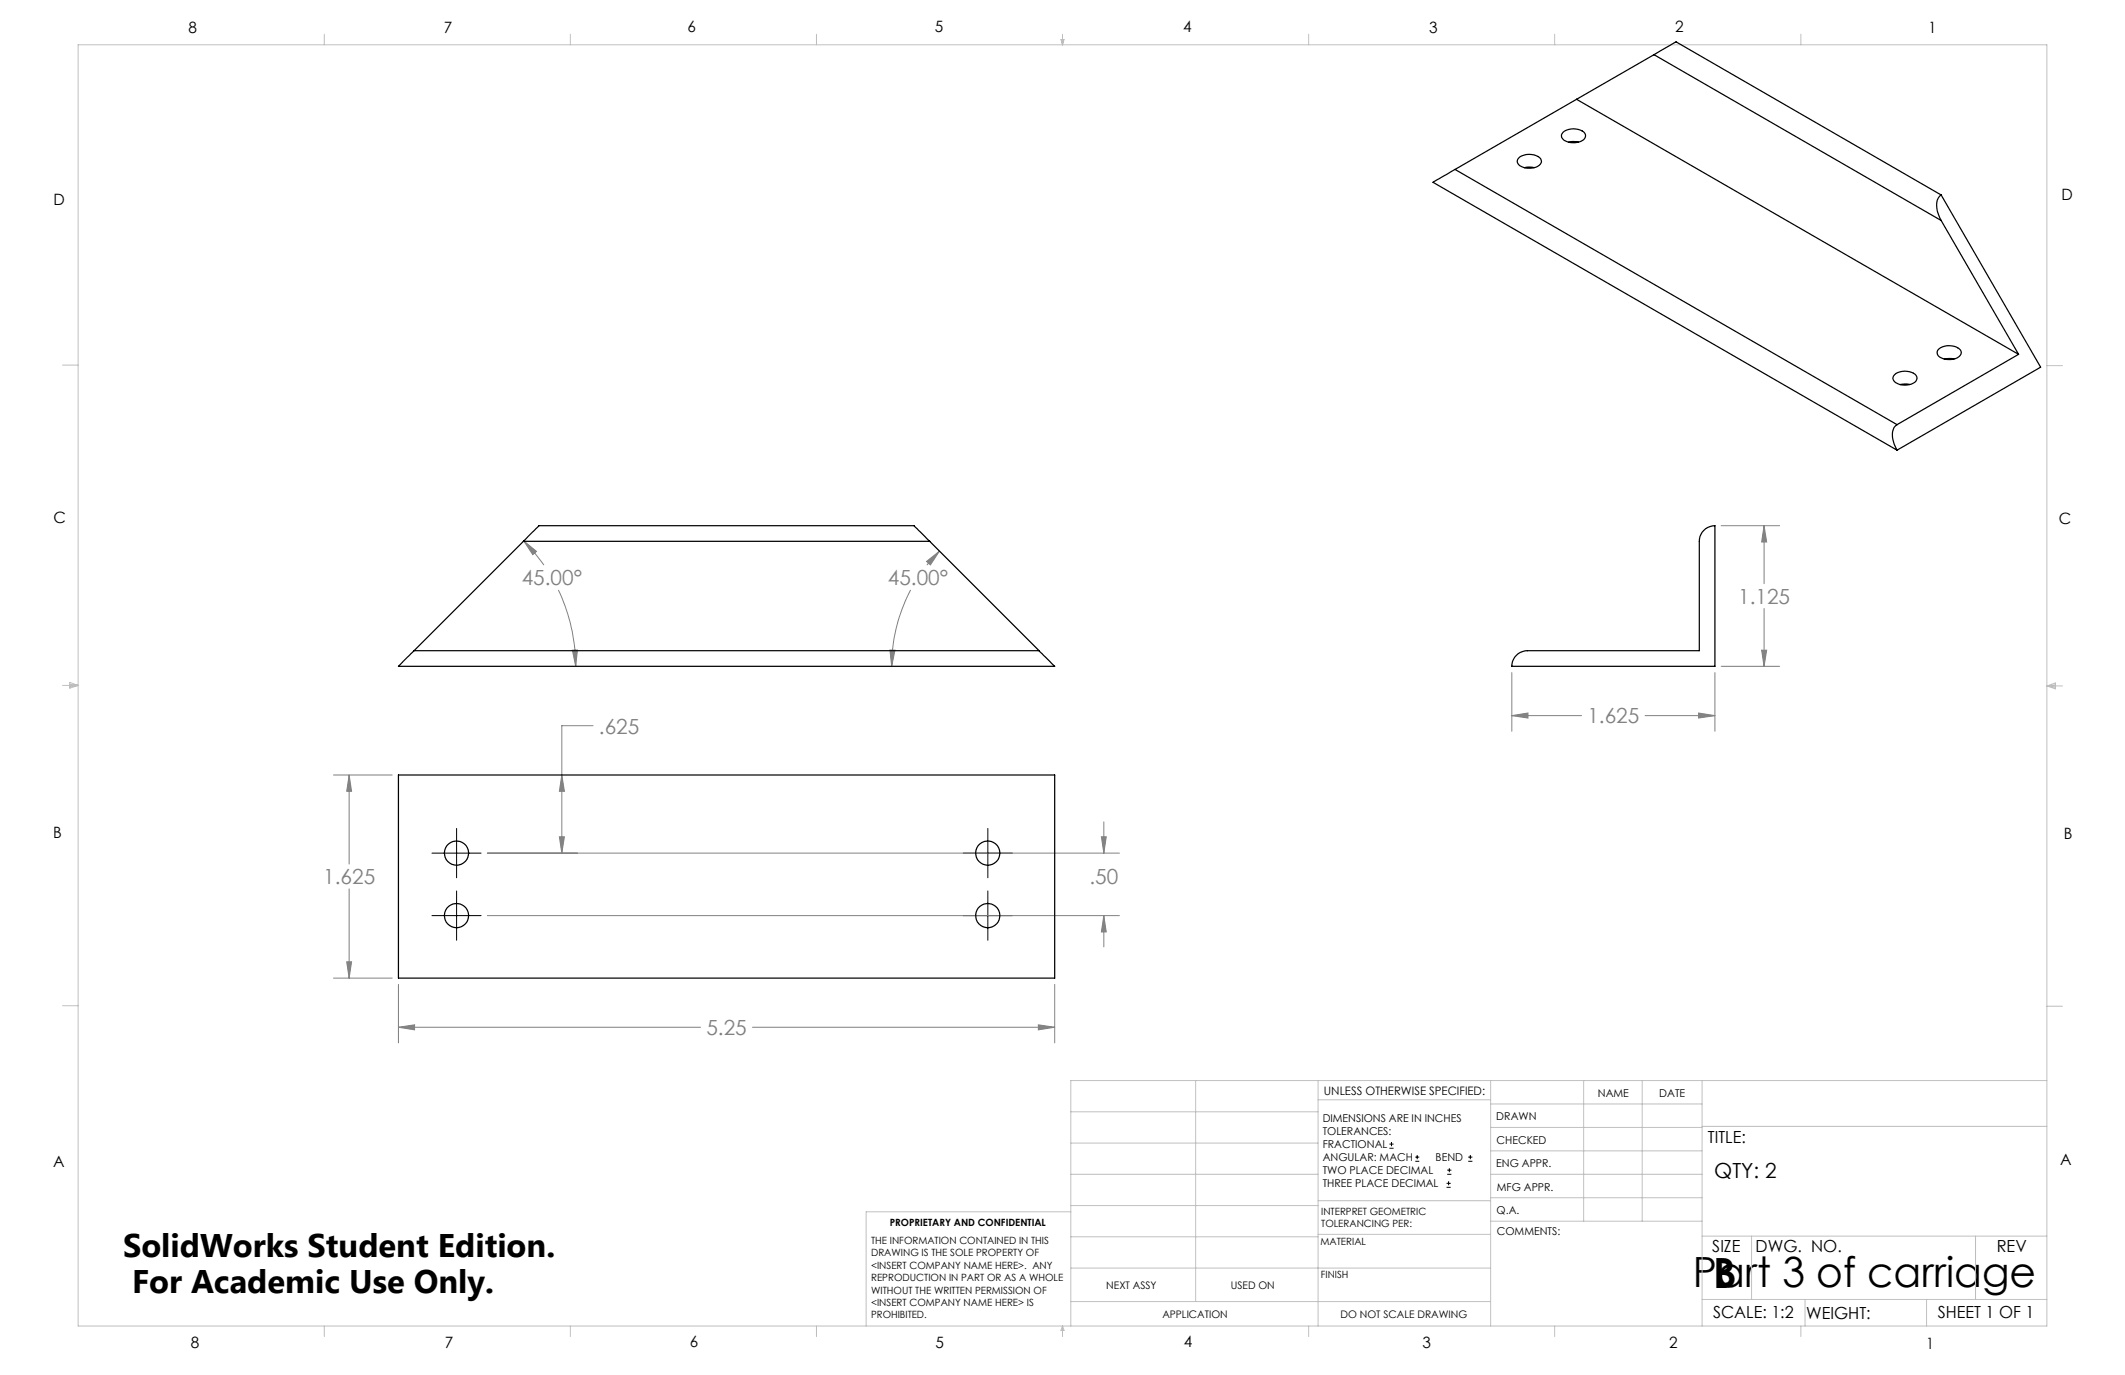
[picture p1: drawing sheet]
<svg xmlns="http://www.w3.org/2000/svg" width="432mm" height="279mm" viewBox="0 0 432 279" stroke-linecap="round" stroke-linejoin="round" font-family="sans-serif">
<g fill="none" stroke="#000" stroke-width=".2">
<path d="M87.8 173.4h10M92.8 168.3v10.1M195.7 173.4h10M200.7 168.3v10.1M87.8 186.1h10M92.8 181v10.1M195.7 186.1h10M200.7 181v10.1M282.3 233.3h.9M282.3 232.5h.9M282.8 232.1v.8M287.6 236h.8"/>
<path d="M287.6 235.1h.8M288 234.7v.8M294.1 238.6h.8M294.1 237.8h.8M294.5 237.4v.8M298.3 236h.9M298.3 235.1h.9M298.8 234.7v.8M293.9 241.3h.9M293.9 240.5h.9M294.4 240v.8"/>
</g>
<g fill="none" stroke="#808080" stroke-width=".2">
<path d="M106.4 109.9l2.6 2.1-.7 .7zM106.4 109.9l2.2 2.4 1.9 2.5M113.5 119.9a37.1 37.1 0 0 1 3.5 15.5M185 119.9a33.8 33.8 0 0 0-3.8 15.5M188.3 114.1l2.6-2.1-1.8 2.8zM190.9 112l-2.6 2.8M349.7 106.8h11.9M358.5 106.8l.5 3.3h-1zM358.5 106.8v11.8M116.3 132.1h1l-.3 3.3zM180.8 132.1h1.1l-.7 3.3zM307.2 136.7v11.9"/>
<path d="M348.5 136.7v11.9M349.7 135.4h11.9M358 132.1h1l-.5 3.3zM358.5 123.6v11.8M67.8 157.5h11.9M70.9 157.5l.5 3.3h-1zM70.9 157.5v18.1M114.2 157.5l.5 3.3h-1zM120.5 147.5h-6.3v25.9M307.2 145.4l3.3-.5v1zM307.2 145.4h14.2M334.3 145.4h14.2"/>
<path d="M345.2 144.9l3.3 .5-3.3 .5zM99 173.4h128.5M113.7 170h1l-.5 3.4zM223.8 170h1l-.5 3.4zM224.3 167v6.4M67.8 198.8h11.9M70.4 195.4h1l-.5 3.4zM70.9 180.6v18.2M99 186.1h128.5M224.3 186.1l.5 3.3h-1zM224.3 186.1v6.3M81 208.7l3.2-.5v1.1z"/>
<path d="M81 200v11.9M81 208.7h61.3M152.9 208.7h61.4M211 208.2l3.3 .5-3.3 .6zM214.3 200v11.9"/>
</g>
<g fill="none" stroke="#c0c0c0" stroke-width=".2">
<path d="M15.9 9.1h400v260.4h-400zM65.9 6.9v2.2M115.9 6.9v2.2M165.9 6.9v2.2M215.6 8h.6l-.3 1.1zM215.7 8l.2 1.1M215.9 6.9v2.2M216 8l-.1 1.1M265.9 6.9v2.2M315.9 6.9v2.2M365.9 6.9v2.2M12.7 74.2h3.2"/>
<path d="M415.9 74.3h3.2M12.7 139.3h3.2M14.2 139.1l1.7 .2M14.2 138.7l1.7 .6-1.7 .5zM15.9 139.3l-1.7 .3M415.9 139.4h3.2M415.9 139.4l1.8-.6v1.2zM415.9 139.4l1.8 .3M417.7 139.2l-1.8 .2M12.7 204.4h3.2M243 219.6v44.9M267.8 219.6v49.9"/>
<path d="M302.9 219.6v49.9M321.8 219.6v28.5M333.7 219.6v28.5M345.9 219.6v49.9M415.9 204.5h3.2M415.9 219.6h-198.3v49.9M217.6 238.6h50.2M217.6 232.3h50.2M217.6 225.9h50.2M267.8 223.5h35.1M302.9 233.9h43M302.9 229.1h43"/>
<path d="M302.9 224.3h43M302.9 238.6h43M345.9 228.9h70M217.6 257.7h85.3M217.6 251.3h50.2M217.6 245h50.2M217.6 246.2h-41.6v23.3M267.8 250.8h35.1M267.8 244h35.1M302.9 248.1h43M302.9 243.4h43M345.9 251.2h70"/>
<path d="M355.9 251.2v12.9M401.4 251.2v12.9M65.9 269.5v2.1M115.9 269.5v2.1M165.9 269.5v2.1M215.9 269.5v2.1M215.9 269.5l.3 .8h-.6zM217.6 264.5h85.3M265.9 269.5v2.1M315.9 269.5v2.1M345.9 264.1h70M365.9 269.5v2.1"/>
<path d="M366.8 264.1v5.4M391.5 264.1v5.4"/>
</g>
<path d="M188.3 114.1l2.6-2.1-1.8 2.8zM180.8 132.1h1.1l-.7 3.3zM116.3 132.1h1l-.3 3.3zM106.4 109.9l2.6 2.1-.7 .7zM70.4 195.4h1l-.5 3.4zM70.9 157.5l.5 3.3h-1zM81 208.7l3.2-.5v1.1zM211 208.2l3.3 .5-3.3 .6zM224.3 186.1l.5 3.3h-1zM223.8 170h1l-.5 3.4zM113.7 170h1l-.5 3.4zM114.2 157.5l.5 3.3h-1zM345.2 144.9l3.3 .5-3.3 .5zM307.2 145.4l3.3-.5v1zM358 132.1h1l-.5 3.3zM358.5 106.8l.5 3.3h-1z" fill="#808080"/>
<g fill="none" stroke="#000" stroke-width=".25">
<path d="M336.1 11.1l4.5-2.6 53.8 31.1M336.1 11.1l-15.7 9.1M336.1 11.1l58.3 33.7M295.7 34.4l-4.5 2.6 94.3 54.5M295.7 34.4l89.8 51.9M308.6 32.1a3.5 3.5 0 0 1 4.5 .1 1.2 1.2 0 0 1-1.1 1.8 3.3 3.3 0 0 1-3.6-.8 .91 .91 0 0 1 .2-1.1zM309.8 34.1l.9-.2 1 .2M317.6 26.9a3.5 3.5 0 0 1 4.4 .2 1.2 1.2 0 0 1-1 1.7 3.3 3.3 0 0 1-3.6-.8 .91 .91 0 0 1 .2-1.1zM318.7 28.9l1-.1 1 .1M320.4 20.2l-24.7 14.2M320.4 20.2l89.8 51.8M394.4 39.6a3.2 3.2 0 0 0-.5 3.9l.5 1.3"/>
<path d="M394.4 39.6l20.3 35-29.2 16.9M394.4 44.8l15.8 27.2M385 76.1a3.4 3.4 0 0 1 4.4 .2 1.2 1.2 0 0 1-1.1 1.8 3.2 3.2 0 0 1-3.6-.9 .91 .91 0 0 1 .3-1.1zM386.1 78.1l.9-.1 1.1 .1M393.9 70.9a3.5 3.5 0 0 1 4.5 .2 1.2 1.2 0 0 1-1.1 1.8 3.3 3.3 0 0 1-3.6-.9 .91 .91 0 0 1 .2-1.1zM395.1 73l.9-.2 1.1 .2M410.2 72l-24.7 14.3M385.5 86.3a2.73 2.73 0 0 0-.8 3.3l.8 1.9M106.4 110l3.1-3.2h76.2l3.2 3.2M106.4 110h82.5M106.4 110l-22.3 22.2M188.9 110l22.2 22.2"/>
<path d="M84.1 132.2l-3.1 3.2h133.3l-3.2-3.2M84.1 132.2h127M308.1 133.2a3.2 3.2 0 0 1 2.3-1h34.9v-22.2a3.2 3.2 0 0 1 3.2-3.2v28.6h-41.3a2.95 2.95 0 0 1 .9-2.2zM81 157.5h133.3v41.3h-133.3z"/>
<circle cx="92.8" cy="173.4" r="2.47"/>
<circle cx="200.7" cy="173.4" r="2.47"/>
<circle cx="92.8" cy="186.1" r="2.47"/>
<circle cx="200.7" cy="186.1" r="2.47"/>
</g>
<g font-size="8.5">
<text x="344" y="261.6">Part 3 of carriage</text>
<text x="348.1" y="261.8">B</text>
</g>
<g font-size="6.6">
<text x="25" y="255.4">SolidWorks Student Edition.</text>
<text x="26.8" y="262.7">For Academic Use Only.</text>
</g>
<g font-size="4.2" fill="#808080">
<text x="106" y="118.9">45.00°</text>
<text x="180.4" y="118.9">45.00°</text>
<text x="353.2" y="122.7">1.125</text>
<text x="121.7" y="149.1">.625</text>
<text x="322.6" y="147">1.625</text>
<text x="65.7" y="179.7">1.625</text>
<text x="221.4" y="179.7">.50</text>
<text x="143.5" y="210.3">5.25</text>
</g>
<text font-size="4.2" x="348.3" y="239.4">QTY: 2</text>
<g font-size="3.4">
<text x="347.1" y="232.3">TITLE:</text>
<text x="347.9" y="254.3">SIZE</text>
<text x="356.7" y="254.4">DWG. NO.</text>
<text x="405.7" y="254.5">REV</text>
<text x="348.1" y="267.9">SCALE: 1:2</text>
<text x="367" y="268">WEIGHT:</text>
<text x="393.8" y="267.9">SHEET 1 OF 1</text>
</g>
<g font-size="3.2">
<text x="38.3" y="6.7">8</text>
<text x="90.2" y="6.7">7</text>
<text x="139.7" y="6.5">6</text>
<text x="190" y="6.5">5</text>
<text x="240.4" y="6.5">4</text>
<text x="290.4" y="6.7">3</text>
<text x="340.4" y="6.5">2</text>
<text x="391.9" y="6.7">1</text>
<text x="10.9" y="41.6">D</text>
<text x="418.9" y="40.7">D</text>
<text x="10.9" y="106.3">C</text>
<text x="418.4" y="106.4">C</text>
<text x="10.8" y="170.2">B</text>
<text x="419.4" y="170.6">B</text>
<text x="10.8" y="237.2">A</text>
<text x="418.6" y="236.8">A</text>
<text x="38.8" y="273.8">8</text>
<text x="90.4" y="273.8">7</text>
<text x="140.2" y="273.8">6</text>
<text x="190.1" y="273.9">5</text>
<text x="240.5" y="273.8">4</text>
<text x="289" y="273.9">3</text>
<text x="339.1" y="273.8">2</text>
<text x="391.4" y="274.1">1</text>
</g>
<text font-size="2.4" x="269" y="222.4">UNLESS OTHERWISE SPECIFIED:</text>
<g font-size="2.2">
<text x="268.8" y="228">DIMENSIONS ARE IN INCHES</text>
<text x="304.1" y="227.7">DRAWN</text>
<text x="324.7" y="222.9">NAME</text>
<text x="337.2" y="222.9">DATE</text>
<text x="268.8" y="230.6">TOLERANCES:</text>
<text x="268.8" y="233.3">FRACTIONAL</text>
<text x="304.1" y="232.6">CHECKED</text>
<text x="268.8" y="236">ANGULAR: MACH</text>
<text x="268.8" y="238.6">TWO PLACE DECIMAL</text>
<text x="291.7" y="236">BEND</text>
<text x="304" y="237.2">ENG APPR.</text>
<text x="268.8" y="241.3">THREE PLACE DECIMAL</text>
<text x="304.2" y="241.9">MFG APPR.</text>
<text x="304.1" y="246.7">Q.A.</text>
<text x="304.1" y="250.9">COMMENTS:</text>
</g>
<g font-size="2.1">
<text x="224.8" y="262">NEXT ASSY</text>
<text x="250.1" y="261.9">USED ON</text>
<text x="236.2" y="267.8">APPLICATION</text>
<text x="272.4" y="267.8">DO NOT SCALE DRAWING</text>
</g>
<g font-size="2">
<text x="180.8" y="249.2">PROPRIETARY AND CONFIDENTIAL</text>
<text x="268.5" y="246.8">INTERPRET GEOMETRIC</text>
<text x="268.5" y="249.4">TOLERANCING PER:</text>
<text x="177" y="252.8">THE INFORMATION CONTAINED IN THIS</text>
<text x="177" y="255.3">DRAWING IS THE SOLE PROPERTY OF</text>
<text x="177" y="257.8">&lt;INSERT COMPANY NAME HERE&gt;. ANY</text>
<text x="268.3" y="252.9">MATERIAL</text>
<text x="177" y="260.3">REPRODUCTION IN PART OR AS A WHOLE</text>
<text x="177" y="262.9">WITHOUT THE WRITTEN PERMISSION OF</text>
<text x="268.4" y="259.7">FINISH</text>
<text x="177" y="265.4">&lt;INSERT COMPANY NAME HERE&gt; IS</text>
<text x="177" y="267.9">PROHIBITED.</text>
</g>
</svg>
